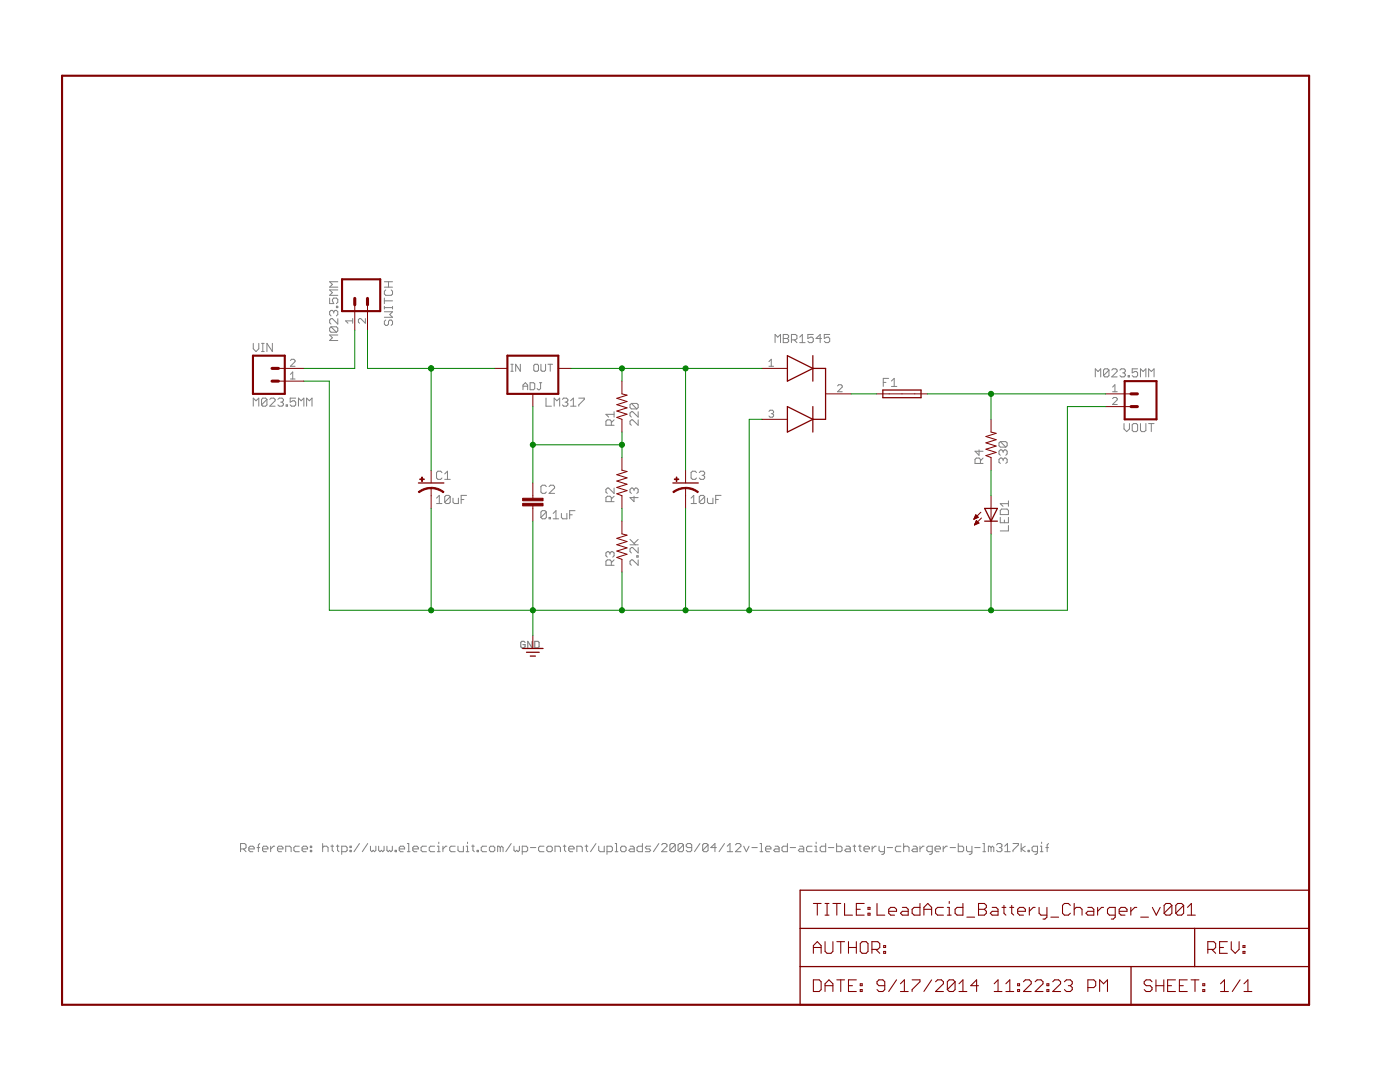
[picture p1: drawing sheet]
<?xml version="1.0" encoding="utf-8"?>
<!DOCTYPE eagle SYSTEM "eagle.dtd">
<!--
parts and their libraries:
SparkFun-Passives: Licensing: CC v3.0 Share-Alike You are welcome to use this library for commercial purposes.
-->
<eagle version="7.1.0">
<drawing>
<settings>
<setting alwaysvectorfont="yes"/>
<setting verticaltext="up"/>
</settings>
<grid distance="0.1" unitdist="inch" unit="inch" style="lines" multiple="1" display="no" altdistance="0.01" altunitdist="inch" altunit="inch"/>
<schematic xreflabel="%F%N/%S.%C%R" xrefpart="/%S.%C%R">
<libraries>
<library name="v-reg">
<symbols>
<symbol name="78ADJ">
<wire x1="-5.08" y1="-5.08" x2="5.08" y2="-5.08" width="0.4064" layer="94"/>
<wire x1="5.08" y1="-5.08" x2="5.08" y2="2.54" width="0.4064" layer="94"/>
<wire x1="5.08" y1="2.54" x2="-5.08" y2="2.54" width="0.4064" layer="94"/>
<wire x1="-5.08" y1="2.54" x2="-5.08" y2="-5.08" width="0.4064" layer="94"/>
<text x="2.54" y="-7.62" size="1.778" layer="95">&gt;NAME</text>
<text x="2.54" y="-10.16" size="1.778" layer="96">&gt;VALUE</text>
<text x="-2.032" y="-4.318" size="1.524" layer="95">ADJ</text>
<text x="-4.445" y="-0.635" size="1.524" layer="95">IN</text>
<text x="0.127" y="-0.635" size="1.524" layer="95">OUT</text>
<pin name="IN" x="-7.62" y="0" visible="off" length="short" direction="in"/>
<pin name="ADJ" x="0" y="-7.62" visible="off" length="short" direction="in" rot="R90"/>
<pin name="OUT" x="7.62" y="0" visible="off" length="short" direction="pas" rot="R180"/>
</symbol>
</symbols>
<devicesets>
<deviceset name="LM317TS" prefix="IC" uservalue="yes">
<gates>
<gate name="1" symbol="78ADJ" x="0" y="0"/>
</gates>
<devices>
<device name="" package="317TS">
<connects>
<connect gate="1" pin="ADJ" pad="1"/>
<connect gate="1" pin="IN" pad="3"/>
<connect gate="1" pin="OUT" pad="2"/>
</connects>
<technologies>
<technology name=""/>
</technologies>
</device>
</devices>
</deviceset>
</devicesets>
</library>
<library name="SparkFun-Passives">
<symbols>
<symbol name="CAP">
<wire x1="0" y1="2.54" x2="0" y2="2.032" width="0.1524" layer="94"/>
<wire x1="0" y1="0" x2="0" y2="0.508" width="0.1524" layer="94"/>
<text x="1.524" y="2.921" size="1.778" layer="95">&gt;NAME</text>
<text x="1.524" y="-2.159" size="1.778" layer="96">&gt;VALUE</text>
<rectangle x1="-2.032" y1="0.508" x2="2.032" y2="1.016" layer="94"/>
<rectangle x1="-2.032" y1="1.524" x2="2.032" y2="2.032" layer="94"/>
<pin name="1" x="0" y="5.08" visible="off" length="short" direction="pas" swaplevel="1" rot="R270"/>
<pin name="2" x="0" y="-2.54" visible="off" length="short" direction="pas" swaplevel="1" rot="R90"/>
</symbol>
<symbol name="CAP_POL">
<wire x1="-2.54" y1="0" x2="2.54" y2="0" width="0.254" layer="94"/>
<wire x1="0" y1="-1.016" x2="0" y2="-2.54" width="0.1524" layer="94"/>
<wire x1="0" y1="-1" x2="2.4892" y2="-1.8542" width="0.254" layer="94" curve="-37.878202" cap="flat"/>
<wire x1="-2.4669" y1="-1.8504" x2="0" y2="-1.0161" width="0.254" layer="94" curve="-37.376341" cap="flat"/>
<text x="1.016" y="0.635" size="1.778" layer="95">&gt;NAME</text>
<text x="1.016" y="-4.191" size="1.778" layer="96">&gt;VALUE</text>
<rectangle x1="-2.253" y1="0.668" x2="-1.364" y2="0.795" layer="94"/>
<rectangle x1="-1.872" y1="0.287" x2="-1.745" y2="1.176" layer="94"/>
<pin name="+" x="0" y="2.54" visible="off" length="short" direction="pas" swaplevel="1" rot="R270"/>
<pin name="-" x="0" y="-5.08" visible="off" length="short" direction="pas" swaplevel="1" rot="R90"/>
</symbol>
<symbol name="RESISTOR">
<wire x1="-2.54" y1="0" x2="-2.159" y2="1.016" width="0.1524" layer="94"/>
<wire x1="-2.159" y1="1.016" x2="-1.524" y2="-1.016" width="0.1524" layer="94"/>
<wire x1="-1.524" y1="-1.016" x2="-0.889" y2="1.016" width="0.1524" layer="94"/>
<wire x1="-0.889" y1="1.016" x2="-0.254" y2="-1.016" width="0.1524" layer="94"/>
<wire x1="-0.254" y1="-1.016" x2="0.381" y2="1.016" width="0.1524" layer="94"/>
<wire x1="0.381" y1="1.016" x2="1.016" y2="-1.016" width="0.1524" layer="94"/>
<wire x1="1.016" y1="-1.016" x2="1.651" y2="1.016" width="0.1524" layer="94"/>
<wire x1="1.651" y1="1.016" x2="2.286" y2="-1.016" width="0.1524" layer="94"/>
<wire x1="2.286" y1="-1.016" x2="2.54" y2="0" width="0.1524" layer="94"/>
<text x="-3.81" y="1.4986" size="1.778" layer="95">&gt;NAME</text>
<text x="-3.81" y="-3.302" size="1.778" layer="96">&gt;VALUE</text>
<pin name="2" x="5.08" y="0" visible="off" length="short" direction="pas" swaplevel="1" rot="R180"/>
<pin name="1" x="-5.08" y="0" visible="off" length="short" direction="pas" swaplevel="1"/>
</symbol>
</symbols>
<devicesets>
<deviceset name="CAP" prefix="C" uservalue="yes">
<gates>
<gate name="G$1" symbol="CAP" x="0" y="0"/>
</gates>
<devices>
<device name="PTH" package="CAP-PTH-SMALL">
<connects>
<connect gate="G$1" pin="1" pad="1"/>
<connect gate="G$1" pin="2" pad="2"/>
</connects>
<technologies>
<technology name=""/>
</technologies>
</device>
<device name="PTH2" package="CAP-PTH-SMALL2">
<connects>
<connect gate="G$1" pin="1" pad="1"/>
<connect gate="G$1" pin="2" pad="2"/>
</connects>
<technologies>
<technology name=""/>
</technologies>
</device>
<device name="0805" package="0805">
<connects>
<connect gate="G$1" pin="1" pad="1"/>
<connect gate="G$1" pin="2" pad="2"/>
</connects>
<technologies>
<technology name=""/>
</technologies>
</device>
<device name="PTH3" package="CAP-PTH-LARGE">
<connects>
<connect gate="G$1" pin="1" pad="1"/>
<connect gate="G$1" pin="2" pad="2"/>
</connects>
<technologies>
<technology name=""/>
</technologies>
</device>
<device name="SMD" package="GRM43D">
<connects>
<connect gate="G$1" pin="1" pad="A"/>
<connect gate="G$1" pin="2" pad="C"/>
</connects>
<technologies>
<technology name=""/>
</technologies>
</device>
<device name="0603-CAP" package="0603-CAP">
<connects>
<connect gate="G$1" pin="1" pad="1"/>
<connect gate="G$1" pin="2" pad="2"/>
</connects>
<technologies>
<technology name=""/>
</technologies>
</device>
<device name="0402-CAP" package="0402-CAP">
<connects>
<connect gate="G$1" pin="1" pad="1"/>
<connect gate="G$1" pin="2" pad="2"/>
</connects>
<technologies>
<technology name=""/>
</technologies>
</device>
<device name="PTH1" package="CAP-PTH-5MM">
<connects>
<connect gate="G$1" pin="1" pad="1"/>
<connect gate="G$1" pin="2" pad="2"/>
</connects>
<technologies>
<technology name=""/>
</technologies>
</device>
<device name="_" package="AXIAL-5MM">
<connects>
<connect gate="G$1" pin="1" pad="P$1"/>
<connect gate="G$1" pin="2" pad="P$2"/>
</connects>
<technologies>
<technology name=""/>
</technologies>
</device>
<device name="1210" package="1210">
<connects>
<connect gate="G$1" pin="1" pad="1"/>
<connect gate="G$1" pin="2" pad="2"/>
</connects>
<technologies>
<technology name=""/>
</technologies>
</device>
<device name="1206" package="1206">
<connects>
<connect gate="G$1" pin="1" pad="1"/>
<connect gate="G$1" pin="2" pad="2"/>
</connects>
<technologies>
<technology name=""/>
</technologies>
</device>
<device name="ASMD" package="CTZ3">
<connects>
<connect gate="G$1" pin="1" pad="+"/>
<connect gate="G$1" pin="2" pad="-"/>
</connects>
<technologies>
<technology name=""/>
</technologies>
</device>
<device name="KIT" package="CAP-PTH-SMALL-KIT">
<connects>
<connect gate="G$1" pin="1" pad="1"/>
<connect gate="G$1" pin="2" pad="2"/>
</connects>
<technologies>
<technology name=""/>
</technologies>
</device>
<device name="EZ" package="CAP-PTH-SMALLEZ">
<connects>
<connect gate="G$1" pin="1" pad="1"/>
<connect gate="G$1" pin="2" pad="2"/>
</connects>
<technologies>
<technology name=""/>
</technologies>
</device>
</devices>
</deviceset>
<deviceset name="CAP_POL" prefix="C" uservalue="yes">
<gates>
<gate name="G$1" symbol="CAP_POL" x="0" y="0"/>
</gates>
<devices>
<device name="1206" package="EIA3216">
<connects>
<connect gate="G$1" pin="+" pad="A"/>
<connect gate="G$1" pin="-" pad="C"/>
</connects>
<technologies>
<technology name=""/>
</technologies>
</device>
<device name="3528" package="EIA3528">
<connects>
<connect gate="G$1" pin="+" pad="A"/>
<connect gate="G$1" pin="-" pad="C"/>
</connects>
<technologies>
<technology name=""/>
</technologies>
</device>
<device name="PTH1" package="CPOL-RADIAL-100UF-25V">
<connects>
<connect gate="G$1" pin="+" pad="1"/>
<connect gate="G$1" pin="-" pad="2"/>
</connects>
<technologies>
<technology name=""/>
</technologies>
</device>
<device name="PTH2" package="CPOL-RADIAL-10UF-25V">
<connects>
<connect gate="G$1" pin="+" pad="1"/>
<connect gate="G$1" pin="-" pad="2"/>
</connects>
<technologies>
<technology name=""/>
</technologies>
</device>
<device name="7343" package="EIA7343">
<connects>
<connect gate="G$1" pin="+" pad="A"/>
<connect gate="G$1" pin="-" pad="C"/>
</connects>
<technologies>
<technology name=""/>
</technologies>
</device>
<device name="G" package="PANASONIC_G">
<connects>
<connect gate="G$1" pin="+" pad="+"/>
<connect gate="G$1" pin="-" pad="-"/>
</connects>
<technologies>
<technology name=""/>
</technologies>
</device>
<device name="E" package="PANASONIC_E">
<connects>
<connect gate="G$1" pin="+" pad="+"/>
<connect gate="G$1" pin="-" pad="-"/>
</connects>
<technologies>
<technology name=""/>
</technologies>
</device>
<device name="C" package="PANASONIC_C">
<connects>
<connect gate="G$1" pin="+" pad="+"/>
<connect gate="G$1" pin="-" pad="-"/>
</connects>
<technologies>
<technology name=""/>
</technologies>
</device>
<device name="F80" package="NIPPON_F80">
<connects>
<connect gate="G$1" pin="+" pad="+"/>
<connect gate="G$1" pin="-" pad="-"/>
</connects>
<technologies>
<technology name=""/>
</technologies>
</device>
<device name="D" package="PANASONIC_D">
<connects>
<connect gate="G$1" pin="+" pad="+"/>
<connect gate="G$1" pin="-" pad="-"/>
</connects>
<technologies>
<technology name=""/>
</technologies>
</device>
<device name="PTH3" package="CPOL-RADIAL-1000UF-63V">
<connects>
<connect gate="G$1" pin="+" pad="1"/>
<connect gate="G$1" pin="-" pad="2"/>
</connects>
<technologies>
<technology name=""/>
</technologies>
</device>
<device name="PTH4" package="CPOL-RADIAL-1000UF-25V">
<connects>
<connect gate="G$1" pin="+" pad="1"/>
<connect gate="G$1" pin="-" pad="2"/>
</connects>
<technologies>
<technology name=""/>
</technologies>
</device>
<device name="SMD" package="VISHAY_C">
<connects>
<connect gate="G$1" pin="+" pad="+"/>
<connect gate="G$1" pin="-" pad="-"/>
</connects>
<technologies>
<technology name=""/>
</technologies>
</device>
<device name="H13" package="PANASONIC_H13">
<connects>
<connect gate="G$1" pin="+" pad="+"/>
<connect gate="G$1" pin="-" pad="-"/>
</connects>
<technologies>
<technology name=""/>
</technologies>
</device>
<device name="6032" package="EIA6032">
<connects>
<connect gate="G$1" pin="+" pad="P$1"/>
<connect gate="G$1" pin="-" pad="P$2"/>
</connects>
<technologies>
<technology name=""/>
</technologies>
</device>
<device name="EN_J2" package="EN_J2">
<connects>
<connect gate="G$1" pin="+" pad="+"/>
<connect gate="G$1" pin="-" pad="-"/>
</connects>
<technologies>
<technology name=""/>
</technologies>
</device>
<device name="3528-KIT" package="EIA3528-KIT">
<connects>
<connect gate="G$1" pin="+" pad="A"/>
<connect gate="G$1" pin="-" pad="C"/>
</connects>
<technologies>
<technology name=""/>
</technologies>
</device>
<device name="1206-KIT" package="EIA3216-KIT">
<connects>
<connect gate="G$1" pin="+" pad="A"/>
<connect gate="G$1" pin="-" pad="C"/>
</connects>
<technologies>
<technology name=""/>
</technologies>
</device>
</devices>
</deviceset>
<deviceset name="RESISTOR" prefix="R" uservalue="yes">
<gates>
<gate name="G$1" symbol="RESISTOR" x="0" y="0"/>
</gates>
<devices>
<device name="1206" package="1206">
<connects>
<connect gate="G$1" pin="1" pad="1"/>
<connect gate="G$1" pin="2" pad="2"/>
</connects>
<technologies>
<technology name=""/>
</technologies>
</device>
<device name="AXIAL-0.3" package="AXIAL-0.3">
<connects>
<connect gate="G$1" pin="1" pad="P$1"/>
<connect gate="G$1" pin="2" pad="P$2"/>
</connects>
<technologies>
<technology name=""/>
</technologies>
</device>
<device name="2010" package="R2010">
<connects>
<connect gate="G$1" pin="1" pad="1"/>
<connect gate="G$1" pin="2" pad="2"/>
</connects>
<technologies>
<technology name=""/>
</technologies>
</device>
<device name="0805-RES" package="0805">
<connects>
<connect gate="G$1" pin="1" pad="1"/>
<connect gate="G$1" pin="2" pad="2"/>
</connects>
<technologies>
<technology name=""/>
</technologies>
</device>
<device name="0603-RES" package="0603-RES">
<connects>
<connect gate="G$1" pin="1" pad="1"/>
<connect gate="G$1" pin="2" pad="2"/>
</connects>
<technologies>
<technology name=""/>
</technologies>
</device>
<device name="0402-RES" package="0402-RES">
<connects>
<connect gate="G$1" pin="1" pad="1"/>
<connect gate="G$1" pin="2" pad="2"/>
</connects>
<technologies>
<technology name=""/>
</technologies>
</device>
<device name="PTH-1/6W" package="1/6W-RES">
<connects>
<connect gate="G$1" pin="1" pad="1"/>
<connect gate="G$1" pin="2" pad="2"/>
</connects>
<technologies>
<technology name=""/>
</technologies>
</device>
<device name="2512" package="R2512">
<connects>
<connect gate="G$1" pin="1" pad="1"/>
<connect gate="G$1" pin="2" pad="2"/>
</connects>
<technologies>
<technology name=""/>
</technologies>
</device>
<device name="PTH-1/4W" package="AXIAL-0.4">
<connects>
<connect gate="G$1" pin="1" pad="P$1"/>
<connect gate="G$1" pin="2" pad="P$2"/>
</connects>
<technologies>
<technology name=""/>
</technologies>
</device>
<device name="PTH-1/2W" package="AXIAL-0.5">
<connects>
<connect gate="G$1" pin="1" pad="P$1"/>
<connect gate="G$1" pin="2" pad="P$2"/>
</connects>
<technologies>
<technology name=""/>
</technologies>
</device>
<device name="PTH-1W" package="AXIAL-0.6">
<connects>
<connect gate="G$1" pin="1" pad="P$1"/>
<connect gate="G$1" pin="2" pad="P$2"/>
</connects>
<technologies>
<technology name=""/>
</technologies>
</device>
<device name="PTH-2W" package="AXIAL-0.8">
<connects>
<connect gate="G$1" pin="1" pad="P$1"/>
<connect gate="G$1" pin="2" pad="P$2"/>
</connects>
<technologies>
<technology name=""/>
</technologies>
</device>
<device name="KIT" package="AXIAL-0.3-KIT">
<connects>
<connect gate="G$1" pin="1" pad="P$1"/>
<connect gate="G$1" pin="2" pad="P$2"/>
</connects>
<technologies>
<technology name=""/>
</technologies>
</device>
<device name="EZ" package="AXIAL-0.3EZ">
<connects>
<connect gate="G$1" pin="1" pad="P$1"/>
<connect gate="G$1" pin="2" pad="P$2"/>
</connects>
<technologies>
<technology name=""/>
</technologies>
</device>
</devices>
</deviceset>
</devicesets>
</library>
<library name="Alberto">
<symbols>
<symbol name="MBR1545">
<wire x1="-2.54" y1="7.62" x2="2.54" y2="5.08" width="0.254" layer="94"/>
<wire x1="2.54" y1="5.08" x2="-2.54" y2="2.54" width="0.254" layer="94"/>
<wire x1="-2.54" y1="2.54" x2="-2.54" y2="7.62" width="0.254" layer="94"/>
<wire x1="2.54" y1="7.62" x2="2.54" y2="5.08" width="0.254" layer="94"/>
<wire x1="2.54" y1="5.08" x2="2.54" y2="2.54" width="0.254" layer="94"/>
<wire x1="2.54" y1="5.08" x2="5.08" y2="5.08" width="0.254" layer="94"/>
<wire x1="-2.54" y1="-2.54" x2="2.54" y2="-5.08" width="0.254" layer="94"/>
<wire x1="2.54" y1="-5.08" x2="-2.54" y2="-7.62" width="0.254" layer="94"/>
<wire x1="-2.54" y1="-7.62" x2="-2.54" y2="-2.54" width="0.254" layer="94"/>
<wire x1="2.54" y1="-2.54" x2="2.54" y2="-5.08" width="0.254" layer="94"/>
<wire x1="2.54" y1="-5.08" x2="2.54" y2="-7.62" width="0.254" layer="94"/>
<wire x1="2.54" y1="-5.08" x2="5.08" y2="-5.08" width="0.254" layer="94"/>
<wire x1="5.08" y1="5.08" x2="5.08" y2="-5.08" width="0.254" layer="94"/>
<pin name="P$1" x="-7.62" y="5.08" visible="pad" length="middle"/>
<pin name="P$2" x="10.16" y="0" visible="pad" length="middle" rot="R180"/>
<pin name="P$3" x="-7.62" y="-5.08" visible="pad" length="middle"/>
<text x="-5.08" y="10.16" size="1.778" layer="95">&gt;NAME</text>
</symbol>
</symbols>
<devicesets>
<deviceset name="MBR1545">
<gates>
<gate name="G$1" symbol="MBR1545" x="0" y="0"/>
</gates>
<devices>
<device name="" package="TO-220">
<connects>
<connect gate="G$1" pin="P$1" pad="1"/>
<connect gate="G$1" pin="P$2" pad="2"/>
<connect gate="G$1" pin="P$3" pad="3"/>
</connects>
<technologies>
<technology name=""/>
</technologies>
</device>
</devices>
</deviceset>
</devicesets>
</library>
<library name="Ai_Power">
<symbols>
<symbol name="GND">
<pin name="GND" x="0" y="2.54" visible="off" length="short" direction="sup" rot="R270"/>
<wire x1="-2.032" y1="0" x2="2.032" y2="0" width="0.254" layer="94"/>
<wire x1="-1.27" y1="-0.762" x2="1.27" y2="-0.762" width="0.254" layer="94"/>
<wire x1="-0.508" y1="-1.524" x2="0.508" y2="-1.524" width="0.254" layer="94"/>
<text x="-2.54" y="0" size="1.524" layer="96" font="vector" ratio="15">&gt;VALUE</text>
</symbol>
</symbols>
<devicesets>
<deviceset name="GND" prefix="GND">
<gates>
<gate name="GND" symbol="GND" x="0" y="0"/>
</gates>
<devices>
<device name="">
<technologies>
<technology name=""/>
</technologies>
</device>
</devices>
</deviceset>
</devicesets>
</library>
<library name="Ai_Miscellany">
<symbols>
<symbol name="LETTER-L">
<wire x1="0" y1="185.42" x2="248.92" y2="185.42" width="0.4064" layer="94"/>
<wire x1="248.92" y1="185.42" x2="248.92" y2="0" width="0.4064" layer="94"/>
<wire x1="0" y1="185.42" x2="0" y2="0" width="0.4064" layer="94"/>
<wire x1="0" y1="0" x2="248.92" y2="0" width="0.4064" layer="94"/>
</symbol>
<symbol name="LETTER-DOCFIELD">
<wire x1="0" y1="0" x2="66.04" y2="0" width="0.254" layer="94"/>
<wire x1="101.6" y1="15.24" x2="78.74" y2="15.24" width="0.254" layer="94"/>
<wire x1="0" y1="0" x2="0" y2="7.62" width="0.254" layer="94"/>
<wire x1="0" y1="7.62" x2="66.04" y2="7.62" width="0.254" layer="94"/>
<wire x1="0" y1="7.62" x2="0" y2="15.24" width="0.254" layer="94"/>
<wire x1="101.6" y1="15.24" x2="101.6" y2="7.62" width="0.254" layer="94"/>
<wire x1="66.04" y1="7.62" x2="66.04" y2="0" width="0.254" layer="94"/>
<wire x1="66.04" y1="7.62" x2="78.74" y2="7.62" width="0.254" layer="94"/>
<wire x1="66.04" y1="0" x2="101.6" y2="0" width="0.254" layer="94"/>
<wire x1="78.74" y1="15.24" x2="78.74" y2="7.62" width="0.254" layer="94"/>
<wire x1="78.74" y1="15.24" x2="0" y2="15.24" width="0.254" layer="94"/>
<wire x1="78.74" y1="7.62" x2="101.6" y2="7.62" width="0.254" layer="94"/>
<wire x1="101.6" y1="7.62" x2="101.6" y2="0" width="0.254" layer="94"/>
<wire x1="0" y1="15.24" x2="0" y2="22.86" width="0.254" layer="94"/>
<wire x1="0" y1="22.86" x2="101.6" y2="22.86" width="0.254" layer="94"/>
<wire x1="101.6" y1="22.86" x2="101.6" y2="15.24" width="0.254" layer="94"/>
<text x="2.54" y="2.54" size="2.54" layer="94">DATE:</text>
<text x="15.24" y="2.54" size="2.54" layer="94">&gt;LAST_DATE_TIME</text>
<text x="68.58" y="2.54" size="2.54" layer="94">SHEET:</text>
<text x="83.82" y="2.54" size="2.54" layer="94">&gt;SHEET</text>
<text x="81.28" y="10.16" size="2.54" layer="94">REV:</text>
<text x="2.54" y="17.78" size="2.54" layer="94">TITLE:</text>
<text x="15.24" y="17.78" size="2.54" layer="94">&gt;DRAWING_NAME</text>
<text x="2.54" y="10.16" size="2.54" layer="94">AUTHOR:</text>
<text x="20.32" y="10.16" size="2.54" layer="94">&gt;AUTHOR</text>
<text x="91.44" y="10.16" size="2.54" layer="94">&gt;REV</text>
</symbol>
</symbols>
<devicesets>
<deviceset name="FRAME-LETTER" prefix="FRAME">
<gates>
<gate name="G$1" symbol="LETTER-L" x="0" y="0"/>
<gate name="G$2" symbol="LETTER-DOCFIELD" x="147.32" y="0" addlevel="must"/>
</gates>
<devices>
<device name="">
<technologies>
<technology name="">
<attribute name="AUTHOR" value="" constant="no"/>
<attribute name="REV" value="" constant="no"/>
</technology>
</technologies>
</device>
</devices>
</deviceset>
</devicesets>
</library>
<library name="SparkFun-LED">
<symbols>
<symbol name="LED">
<wire x1="1.27" y1="0" x2="0" y2="-2.54" width="0.254" layer="94"/>
<wire x1="0" y1="-2.54" x2="-1.27" y2="0" width="0.254" layer="94"/>
<wire x1="1.27" y1="-2.54" x2="0" y2="-2.54" width="0.254" layer="94"/>
<wire x1="0" y1="-2.54" x2="-1.27" y2="-2.54" width="0.254" layer="94"/>
<wire x1="1.27" y1="0" x2="0" y2="0" width="0.254" layer="94"/>
<wire x1="0" y1="0" x2="-1.27" y2="0" width="0.254" layer="94"/>
<wire x1="0" y1="0" x2="0" y2="-2.54" width="0.1524" layer="94"/>
<wire x1="-2.032" y1="-0.762" x2="-3.429" y2="-2.159" width="0.1524" layer="94"/>
<wire x1="-1.905" y1="-1.905" x2="-3.302" y2="-3.302" width="0.1524" layer="94"/>
<text x="3.556" y="-4.572" size="1.778" layer="95" rot="R90">&gt;NAME</text>
<text x="5.715" y="-4.572" size="1.778" layer="96" rot="R90">&gt;VALUE</text>
<pin name="C" x="0" y="-5.08" visible="off" length="short" direction="pas" rot="R90"/>
<pin name="A" x="0" y="2.54" visible="off" length="short" direction="pas" rot="R270"/>
<polygon width="0.1524" layer="94">
<vertex x="-3.429" y="-2.159"/>
<vertex x="-3.048" y="-1.27"/>
<vertex x="-2.54" y="-1.778"/>
</polygon>
<polygon width="0.1524" layer="94">
<vertex x="-3.302" y="-3.302"/>
<vertex x="-2.921" y="-2.413"/>
<vertex x="-2.413" y="-2.921"/>
</polygon>
</symbol>
</symbols>
<devicesets>
<deviceset name="LED" prefix="LED" uservalue="yes">
<gates>
<gate name="G$1" symbol="LED" x="0" y="0"/>
</gates>
<devices>
<device name="5MM" package="LED5MM">
<connects>
<connect gate="G$1" pin="A" pad="A"/>
<connect gate="G$1" pin="C" pad="K"/>
</connects>
<technologies>
<technology name=""/>
</technologies>
</device>
<device name="3MM" package="LED3MM">
<connects>
<connect gate="G$1" pin="A" pad="A"/>
<connect gate="G$1" pin="C" pad="K"/>
</connects>
<technologies>
<technology name=""/>
</technologies>
</device>
<device name="1206" package="LED-1206">
<connects>
<connect gate="G$1" pin="A" pad="A"/>
<connect gate="G$1" pin="C" pad="C"/>
</connects>
<technologies>
<technology name=""/>
</technologies>
</device>
<device name="0603" package="LED-0603">
<connects>
<connect gate="G$1" pin="A" pad="A"/>
<connect gate="G$1" pin="C" pad="C"/>
</connects>
<technologies>
<technology name=""/>
</technologies>
</device>
<device name="10MM" package="LED10MM">
<connects>
<connect gate="G$1" pin="A" pad="A"/>
<connect gate="G$1" pin="C" pad="C"/>
</connects>
<technologies>
<technology name=""/>
</technologies>
</device>
<device name="-FKIT-1206" package="FKIT-LED-1206">
<connects>
<connect gate="G$1" pin="A" pad="A"/>
<connect gate="G$1" pin="C" pad="C"/>
</connects>
<technologies>
<technology name=""/>
</technologies>
</device>
<device name="-3MM-NO_SILK" package="LED3MM-NS">
<connects>
<connect gate="G$1" pin="A" pad="A"/>
<connect gate="G$1" pin="C" pad="K"/>
</connects>
<technologies>
<technology name=""/>
</technologies>
</device>
<device name="5MM-KIT" package="LED5MM-KIT">
<connects>
<connect gate="G$1" pin="A" pad="A"/>
<connect gate="G$1" pin="C" pad="K"/>
</connects>
<technologies>
<technology name=""/>
</technologies>
</device>
<device name="1206-BOTTOM" package="LED-1206-BOTTOM">
<connects>
<connect gate="G$1" pin="A" pad="A"/>
<connect gate="G$1" pin="C" pad="C"/>
</connects>
<technologies>
<technology name=""/>
</technologies>
</device>
</devices>
</deviceset>
</devicesets>
</library>
<library name="SparkFun-Connectors">
<symbols>
<symbol name="M02">
<wire x1="3.81" y1="-2.54" x2="-2.54" y2="-2.54" width="0.4064" layer="94"/>
<wire x1="1.27" y1="2.54" x2="2.54" y2="2.54" width="0.6096" layer="94"/>
<wire x1="1.27" y1="0" x2="2.54" y2="0" width="0.6096" layer="94"/>
<wire x1="-2.54" y1="5.08" x2="-2.54" y2="-2.54" width="0.4064" layer="94"/>
<wire x1="3.81" y1="-2.54" x2="3.81" y2="5.08" width="0.4064" layer="94"/>
<wire x1="-2.54" y1="5.08" x2="3.81" y2="5.08" width="0.4064" layer="94"/>
<text x="-2.54" y="-5.08" size="1.778" layer="96">&gt;VALUE</text>
<text x="-2.54" y="5.842" size="1.778" layer="95">&gt;NAME</text>
<pin name="1" x="7.62" y="0" visible="pad" length="middle" direction="pas" swaplevel="1" rot="R180"/>
<pin name="2" x="7.62" y="2.54" visible="pad" length="middle" direction="pas" swaplevel="1" rot="R180"/>
</symbol>
</symbols>
<devicesets>
<deviceset name="M02" prefix="JP">
<gates>
<gate name="G$1" symbol="M02" x="-2.54" y="0"/>
</gates>
<devices>
<device name="PTH" package="1X02">
<connects>
<connect gate="G$1" pin="1" pad="1"/>
<connect gate="G$1" pin="2" pad="2"/>
</connects>
<technologies>
<technology name=""/>
</technologies>
</device>
<device name="POLAR" package="MOLEX-1X2">
<connects>
<connect gate="G$1" pin="1" pad="1"/>
<connect gate="G$1" pin="2" pad="2"/>
</connects>
<technologies>
<technology name=""/>
</technologies>
</device>
<device name="3.5MM" package="SCREWTERMINAL-3.5MM-2">
<connects>
<connect gate="G$1" pin="1" pad="1"/>
<connect gate="G$1" pin="2" pad="2"/>
</connects>
<technologies>
<technology name=""/>
</technologies>
</device>
<device name="-JST-2MM-SMT" package="JST-2-SMD">
<connects>
<connect gate="G$1" pin="1" pad="2"/>
<connect gate="G$1" pin="2" pad="1"/>
</connects>
<technologies>
<technology name="">
<attribute name="PROD_ID" value="CONN-08352"/>
</technology>
</technologies>
</device>
<device name="PTH2" package="1X02_BIG">
<connects>
<connect gate="G$1" pin="1" pad="P$1"/>
<connect gate="G$1" pin="2" pad="P$2"/>
</connects>
<technologies>
<technology name=""/>
</technologies>
</device>
<device name="4UCON-15767" package="JST-2-SMD-VERT">
<connects>
<connect gate="G$1" pin="1" pad="GND"/>
<connect gate="G$1" pin="2" pad="VCC"/>
</connects>
<technologies>
<technology name=""/>
</technologies>
</device>
<device name="ROCKER" package="R_SW_TH">
<connects>
<connect gate="G$1" pin="1" pad="P$3"/>
<connect gate="G$1" pin="2" pad="P$4"/>
</connects>
<technologies>
<technology name=""/>
</technologies>
</device>
<device name="5MM" package="SCREWTERMINAL-5MM-2">
<connects>
<connect gate="G$1" pin="1" pad="1"/>
<connect gate="G$1" pin="2" pad="2"/>
</connects>
<technologies>
<technology name=""/>
</technologies>
</device>
<device name="LOCK" package="1X02_LOCK">
<connects>
<connect gate="G$1" pin="1" pad="1"/>
<connect gate="G$1" pin="2" pad="2"/>
</connects>
<technologies>
<technology name=""/>
</technologies>
</device>
<device name="POLAR_LOCK" package="MOLEX-1X2_LOCK">
<connects>
<connect gate="G$1" pin="1" pad="1"/>
<connect gate="G$1" pin="2" pad="2"/>
</connects>
<technologies>
<technology name=""/>
</technologies>
</device>
<device name="LOCK_LONGPADS" package="1X02_LOCK_LONGPADS">
<connects>
<connect gate="G$1" pin="1" pad="1"/>
<connect gate="G$1" pin="2" pad="2"/>
</connects>
<technologies>
<technology name=""/>
</technologies>
</device>
<device name="3.5MM_LOCK" package="SCREWTERMINAL-3.5MM-2_LOCK">
<connects>
<connect gate="G$1" pin="1" pad="1"/>
<connect gate="G$1" pin="2" pad="2"/>
</connects>
<technologies>
<technology name=""/>
</technologies>
</device>
<device name="PTH3" package="1X02_LONGPADS">
<connects>
<connect gate="G$1" pin="1" pad="1"/>
<connect gate="G$1" pin="2" pad="2"/>
</connects>
<technologies>
<technology name=""/>
</technologies>
</device>
<device name="1X02_NO_SILK" package="1X02_NO_SILK">
<connects>
<connect gate="G$1" pin="1" pad="1"/>
<connect gate="G$1" pin="2" pad="2"/>
</connects>
<technologies>
<technology name=""/>
</technologies>
</device>
<device name="JST-PTH-2" package="JST-2-PTH">
<connects>
<connect gate="G$1" pin="1" pad="1"/>
<connect gate="G$1" pin="2" pad="2"/>
</connects>
<technologies>
<technology name=""/>
</technologies>
</device>
<device name="PTH4" package="1X02_XTRA_BIG">
<connects>
<connect gate="G$1" pin="1" pad="1"/>
<connect gate="G$1" pin="2" pad="2"/>
</connects>
<technologies>
<technology name=""/>
</technologies>
</device>
<device name="POGO_PIN_HOLES_ONLY" package="1X02_PP_HOLES_ONLY">
<connects>
<connect gate="G$1" pin="1" pad="1"/>
<connect gate="G$1" pin="2" pad="2"/>
</connects>
<technologies>
<technology name=""/>
</technologies>
</device>
<device name="3.5MM-NO_SILK" package="SCREWTERMINAL-3.5MM-2-NS">
<connects>
<connect gate="G$1" pin="1" pad="1"/>
<connect gate="G$1" pin="2" pad="2"/>
</connects>
<technologies>
<technology name=""/>
</technologies>
</device>
<device name="-JST-2-PTH-NO_SILK" package="JST-2-PTH-NS">
<connects>
<connect gate="G$1" pin="1" pad="1"/>
<connect gate="G$1" pin="2" pad="2"/>
</connects>
<technologies>
<technology name=""/>
</technologies>
</device>
<device name="JST-PTH-2-KIT" package="JST-2-PTH-KIT">
<connects>
<connect gate="G$1" pin="1" pad="1"/>
<connect gate="G$1" pin="2" pad="2"/>
</connects>
<technologies>
<technology name=""/>
</technologies>
</device>
<device name="SPRING-2.54-RA" package="SPRINGTERMINAL-2.54MM-2">
<connects>
<connect gate="G$1" pin="1" pad="1"/>
<connect gate="G$1" pin="2" pad="2"/>
</connects>
<technologies>
<technology name=""/>
</technologies>
</device>
<device name="2.54MM_SCREWTERM" package="1X02_2.54_SCREWTERM">
<connects>
<connect gate="G$1" pin="1" pad="P1"/>
<connect gate="G$1" pin="2" pad="P2"/>
</connects>
<technologies>
<technology name=""/>
</technologies>
</device>
</devices>
</deviceset>
</devicesets>
</library>
<library name="fuse">
<symbols>
<symbol name="FUSED">
<wire x1="-3.81" y1="-0.762" x2="3.81" y2="-0.762" width="0.254" layer="94"/>
<wire x1="3.81" y1="0.762" x2="-3.81" y2="0.762" width="0.254" layer="94"/>
<wire x1="3.81" y1="-0.762" x2="3.81" y2="0.762" width="0.254" layer="94"/>
<wire x1="-3.81" y1="0.762" x2="-3.81" y2="-0.762" width="0.254" layer="94"/>
<text x="-3.81" y="1.397" size="1.778" layer="95">&gt;NAME</text>
<text x="-3.81" y="-2.921" size="1.778" layer="96">&gt;VALUE</text>
<pin name="1B" x="-2.54" y="0" visible="off" length="short" direction="pas"/>
<pin name="1A" x="-5.08" y="0" visible="off" length="short" direction="pas" swaplevel="1"/>
<pin name="2A" x="5.08" y="0" visible="off" length="short" direction="pas" swaplevel="1" rot="R180"/>
<pin name="2B" x="2.54" y="0" visible="off" length="short" direction="pas" rot="R180"/>
</symbol>
</symbols>
<devicesets>
<deviceset name="SHK20L" prefix="F" uservalue="yes">
<gates>
<gate name="G$1" symbol="FUSED" x="0" y="0"/>
</gates>
<devices>
<device name="" package="SHK20L">
<connects>
<connect gate="G$1" pin="1A" pad="1A"/>
<connect gate="G$1" pin="1B" pad="1B"/>
<connect gate="G$1" pin="2A" pad="2A"/>
<connect gate="G$1" pin="2B" pad="2B"/>
</connects>
<technologies>
<technology name="">
<attribute name="MF" value="" constant="no"/>
<attribute name="MPN" value="" constant="no"/>
<attribute name="OC_FARNELL" value="unknown" constant="no"/>
<attribute name="OC_NEWARK" value="unknown" constant="no"/>
</technology>
</technologies>
</device>
</devices>
</deviceset>
</devicesets>
</library>
</libraries>
<attributes>
</attributes>
<variantdefs>
</variantdefs>
<classes>
<class number="0" name="default" width="0.4064" drill="0">
<clearance class="0" value="0.2032"/>
</class>
<class number="1" name="pwr" width="1.016" drill="0">
<clearance class="1" value="0.2032"/>
</class>
</classes>
<parts>
<part name="LM317" library="v-reg" deviceset="LM317TS" device=""/>
<part name="C2" library="SparkFun-Passives" deviceset="CAP" device="PTH1" value="0.1uF"/>
<part name="C3" library="SparkFun-Passives" deviceset="CAP_POL" device="PTH2" value="10uF"/>
<part name="R1" library="SparkFun-Passives" deviceset="RESISTOR" device="PTH-1/4W" value="220"/>
<part name="R2" library="SparkFun-Passives" deviceset="RESISTOR" device="PTH-1/4W" value="43"/>
<part name="R3" library="SparkFun-Passives" deviceset="RESISTOR" device="PTH-1/4W" value="2.2K"/>
<part name="MBR1545" library="Alberto" deviceset="MBR1545" device=""/>
<part name="GND1" library="Ai_Power" deviceset="GND" device=""/>
<part name="FRAME1" library="Ai_Miscellany" deviceset="FRAME-LETTER" device=""/>
<part name="LED1" library="SparkFun-LED" deviceset="LED" device="3MM"/>
<part name="R4" library="SparkFun-Passives" deviceset="RESISTOR" device="PTH-1/4W" value="330"/>
<part name="VOUT" library="SparkFun-Connectors" deviceset="M02" device="3.5MM"/>
<part name="VIN" library="SparkFun-Connectors" deviceset="M02" device="3.5MM"/>
<part name="SWITCH" library="SparkFun-Connectors" deviceset="M02" device="3.5MM"/>
<part name="C1" library="SparkFun-Passives" deviceset="CAP_POL" device="PTH2" value="10uF"/>
<part name="F1" library="fuse" deviceset="SHK20L" device=""/>
</parts>
<sheets>
<sheet>
<plain>
<text x="35.56" y="30.48" size="1.778" layer="97">Reference: http://www.eleccircuit.com/wp-content/uploads/2009/04/12v-lead-acid-battery-charger-by-lm317k.gif</text>
</plain>
<instances>
<instance part="LM317" gate="1" x="93.98" y="127"/>
<instance part="C2" gate="G$1" x="93.98" y="99.06"/>
<instance part="C3" gate="G$1" x="124.46" y="104.14"/>
<instance part="R1" gate="G$1" x="111.76" y="119.38" rot="R90"/>
<instance part="R2" gate="G$1" x="111.76" y="104.14" rot="R90"/>
<instance part="R3" gate="G$1" x="111.76" y="91.44" rot="R90"/>
<instance part="MBR1545" gate="G$1" x="147.32" y="121.92"/>
<instance part="GND1" gate="GND" x="93.98" y="71.12"/>
<instance part="FRAME1" gate="G$1" x="0" y="0"/>
<instance part="FRAME1" gate="G$2" x="147.32" y="0"/>
<instance part="LED1" gate="G$1" x="185.42" y="99.06"/>
<instance part="R4" gate="G$1" x="185.42" y="111.76" rot="R90"/>
<instance part="VOUT" gate="G$1" x="215.9" y="121.92" rot="R180"/>
<instance part="VIN" gate="G$1" x="40.64" y="124.46"/>
<instance part="SWITCH" gate="G$1" x="58.42" y="142.24" rot="R270"/>
<instance part="C1" gate="G$1" x="73.66" y="104.14"/>
<instance part="F1" gate="G$1" x="167.64" y="121.92"/>
</instances>
<busses>
</busses>
<nets>
<net name="N$2" class="1">
<segment>
<pinref part="LM317" gate="1" pin="OUT"/>
<pinref part="R1" gate="G$1" pin="2"/>
<wire x1="101.6" y1="127" x2="111.76" y2="127" width="0.1524" layer="91"/>
<wire x1="111.76" y1="127" x2="111.76" y2="124.46" width="0.1524" layer="91"/>
<wire x1="111.76" y1="127" x2="124.46" y2="127" width="0.1524" layer="91"/>
<wire x1="124.46" y1="127" x2="124.46" y2="106.68" width="0.1524" layer="91"/>
<pinref part="C3" gate="G$1" pin="+"/>
<pinref part="MBR1545" gate="G$1" pin="P$1"/>
<wire x1="124.46" y1="127" x2="139.7" y2="127" width="0.1524" layer="91"/>
<junction x="111.76" y="127"/>
<junction x="124.46" y="127"/>
</segment>
</net>
<net name="N$4" class="0">
<segment>
<pinref part="R2" gate="G$1" pin="1"/>
<pinref part="R3" gate="G$1" pin="2"/>
<wire x1="111.76" y1="99.06" x2="111.76" y2="96.52" width="0.1524" layer="91"/>
</segment>
</net>
<net name="N$5" class="0">
<segment>
<pinref part="LM317" gate="1" pin="ADJ"/>
<pinref part="C2" gate="G$1" pin="1"/>
<wire x1="93.98" y1="119.38" x2="93.98" y2="111.76" width="0.1524" layer="91"/>
<pinref part="R1" gate="G$1" pin="1"/>
<pinref part="R2" gate="G$1" pin="2"/>
<wire x1="93.98" y1="111.76" x2="93.98" y2="104.14" width="0.1524" layer="91"/>
<wire x1="111.76" y1="114.3" x2="111.76" y2="111.76" width="0.1524" layer="91"/>
<wire x1="111.76" y1="111.76" x2="111.76" y2="109.22" width="0.1524" layer="91"/>
<wire x1="93.98" y1="111.76" x2="111.76" y2="111.76" width="0.1524" layer="91"/>
<junction x="93.98" y="111.76"/>
<junction x="111.76" y="111.76"/>
</segment>
</net>
<net name="GND" class="1">
<segment>
<wire x1="73.66" y1="99.06" x2="73.66" y2="78.74" width="0.1524" layer="91"/>
<pinref part="MBR1545" gate="G$1" pin="P$3"/>
<wire x1="139.7" y1="116.84" x2="137.16" y2="116.84" width="0.1524" layer="91"/>
<wire x1="137.16" y1="116.84" x2="137.16" y2="78.74" width="0.1524" layer="91"/>
<wire x1="73.66" y1="78.74" x2="93.98" y2="78.74" width="0.1524" layer="91"/>
<pinref part="GND1" gate="GND" pin="GND"/>
<wire x1="93.98" y1="78.74" x2="111.76" y2="78.74" width="0.1524" layer="91"/>
<wire x1="111.76" y1="78.74" x2="124.46" y2="78.74" width="0.1524" layer="91"/>
<wire x1="124.46" y1="78.74" x2="137.16" y2="78.74" width="0.1524" layer="91"/>
<wire x1="93.98" y1="78.74" x2="93.98" y2="73.66" width="0.1524" layer="91"/>
<pinref part="C2" gate="G$1" pin="2"/>
<wire x1="93.98" y1="96.52" x2="93.98" y2="78.74" width="0.1524" layer="91"/>
<junction x="93.98" y="78.74"/>
<pinref part="R3" gate="G$1" pin="1"/>
<wire x1="111.76" y1="86.36" x2="111.76" y2="78.74" width="0.1524" layer="91"/>
<junction x="111.76" y="78.74"/>
<pinref part="C3" gate="G$1" pin="-"/>
<wire x1="124.46" y1="99.06" x2="124.46" y2="78.74" width="0.1524" layer="91"/>
<junction x="124.46" y="78.74"/>
<pinref part="LED1" gate="G$1" pin="C"/>
<wire x1="137.16" y1="78.74" x2="185.42" y2="78.74" width="0.1524" layer="91"/>
<wire x1="185.42" y1="78.74" x2="185.42" y2="93.98" width="0.1524" layer="91"/>
<pinref part="VOUT" gate="G$1" pin="2"/>
<wire x1="208.28" y1="119.38" x2="200.66" y2="119.38" width="0.1524" layer="91"/>
<wire x1="200.66" y1="119.38" x2="200.66" y2="78.74" width="0.1524" layer="91"/>
<wire x1="200.66" y1="78.74" x2="185.42" y2="78.74" width="0.1524" layer="91"/>
<junction x="185.42" y="78.74"/>
<pinref part="VIN" gate="G$1" pin="1"/>
<wire x1="48.26" y1="124.46" x2="53.34" y2="124.46" width="0.1524" layer="91"/>
<wire x1="53.34" y1="124.46" x2="53.34" y2="78.74" width="0.1524" layer="91"/>
<wire x1="53.34" y1="78.74" x2="73.66" y2="78.74" width="0.1524" layer="91"/>
<junction x="73.66" y="78.74"/>
<pinref part="C1" gate="G$1" pin="-"/>
<junction x="137.16" y="78.74"/>
</segment>
</net>
<net name="N$1" class="1">
<segment>
<pinref part="MBR1545" gate="G$1" pin="P$2"/>
<wire x1="157.48" y1="121.92" x2="162.56" y2="121.92" width="0.1524" layer="91"/>
<pinref part="F1" gate="G$1" pin="1A"/>
</segment>
</net>
<net name="N$3" class="1">
<segment>
<pinref part="R4" gate="G$1" pin="2"/>
<wire x1="185.42" y1="116.84" x2="185.42" y2="121.92" width="0.1524" layer="91"/>
<junction x="185.42" y="121.92"/>
<pinref part="VOUT" gate="G$1" pin="1"/>
<wire x1="185.42" y1="121.92" x2="208.28" y2="121.92" width="0.1524" layer="91"/>
<wire x1="172.72" y1="121.92" x2="185.42" y2="121.92" width="0.1524" layer="91"/>
<pinref part="F1" gate="G$1" pin="2A"/>
</segment>
</net>
<net name="N$6" class="0">
<segment>
<pinref part="LED1" gate="G$1" pin="A"/>
<pinref part="R4" gate="G$1" pin="1"/>
<wire x1="185.42" y1="101.6" x2="185.42" y2="106.68" width="0.1524" layer="91"/>
</segment>
</net>
<net name="N$7" class="1">
<segment>
<pinref part="VIN" gate="G$1" pin="2"/>
<pinref part="SWITCH" gate="G$1" pin="1"/>
<wire x1="48.26" y1="127" x2="58.42" y2="127" width="0.1524" layer="91"/>
<wire x1="58.42" y1="127" x2="58.42" y2="134.62" width="0.1524" layer="91"/>
</segment>
</net>
<net name="N$8" class="1">
<segment>
<wire x1="73.66" y1="106.68" x2="73.66" y2="127" width="0.1524" layer="91"/>
<pinref part="LM317" gate="1" pin="IN"/>
<wire x1="73.66" y1="127" x2="86.36" y2="127" width="0.1524" layer="91"/>
<junction x="73.66" y="127"/>
<pinref part="SWITCH" gate="G$1" pin="2"/>
<wire x1="73.66" y1="127" x2="60.96" y2="127" width="0.1524" layer="91"/>
<wire x1="60.96" y1="127" x2="60.96" y2="134.62" width="0.1524" layer="91"/>
<junction x="73.66" y="127"/>
<pinref part="C1" gate="G$1" pin="+"/>
</segment>
</net>
</nets>
</sheet>
</sheets>
</schematic>
</drawing>
</eagle>
